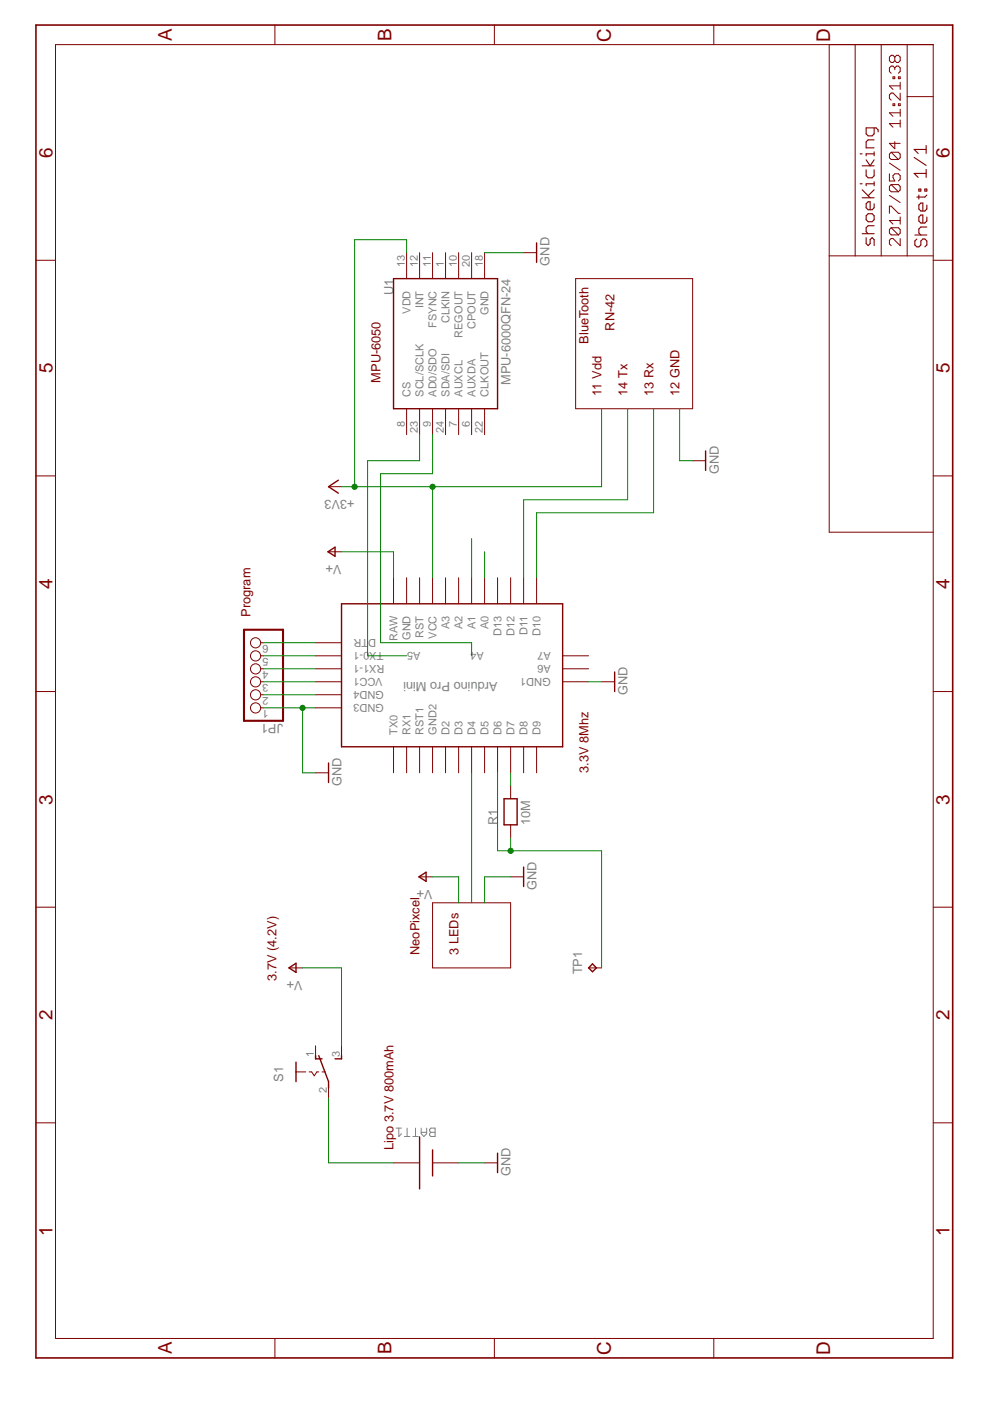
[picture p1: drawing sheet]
<?xml version="1.0" encoding="utf-8"?>
<!DOCTYPE eagle SYSTEM "eagle.dtd">
<!--
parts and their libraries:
SparkFun-Sensors: Licensing: Creative Commons ShareAlike 4.0 International - https://creativecommons.org/licenses/by-sa/4.0
-->
<eagle version="6.5.0">
<drawing>
<settings>
<setting alwaysvectorfont="no"/>
<setting verticaltext="up"/>
</settings>
<grid distance="0.1" unitdist="inch" unit="inch" style="lines" multiple="1" display="no" altdistance="0.01" altunitdist="inch" altunit="inch"/>
<schematic xreflabel="%F%N/%S.%C%R" xrefpart="/%S.%C%R">
<libraries>
<library name="frames">
<symbols>
<symbol name="A4L-LOC">
<wire x1="256.54" y1="3.81" x2="256.54" y2="8.89" width="0.1016" layer="94"/>
<wire x1="256.54" y1="8.89" x2="256.54" y2="13.97" width="0.1016" layer="94"/>
<wire x1="256.54" y1="13.97" x2="256.54" y2="19.05" width="0.1016" layer="94"/>
<wire x1="256.54" y1="19.05" x2="256.54" y2="24.13" width="0.1016" layer="94"/>
<wire x1="161.29" y1="3.81" x2="161.29" y2="24.13" width="0.1016" layer="94"/>
<wire x1="161.29" y1="24.13" x2="215.265" y2="24.13" width="0.1016" layer="94"/>
<wire x1="215.265" y1="24.13" x2="256.54" y2="24.13" width="0.1016" layer="94"/>
<wire x1="246.38" y1="3.81" x2="246.38" y2="8.89" width="0.1016" layer="94"/>
<wire x1="246.38" y1="8.89" x2="256.54" y2="8.89" width="0.1016" layer="94"/>
<wire x1="246.38" y1="8.89" x2="215.265" y2="8.89" width="0.1016" layer="94"/>
<wire x1="215.265" y1="8.89" x2="215.265" y2="3.81" width="0.1016" layer="94"/>
<wire x1="215.265" y1="8.89" x2="215.265" y2="13.97" width="0.1016" layer="94"/>
<wire x1="215.265" y1="13.97" x2="256.54" y2="13.97" width="0.1016" layer="94"/>
<wire x1="215.265" y1="13.97" x2="215.265" y2="19.05" width="0.1016" layer="94"/>
<wire x1="215.265" y1="19.05" x2="256.54" y2="19.05" width="0.1016" layer="94"/>
<wire x1="215.265" y1="19.05" x2="215.265" y2="24.13" width="0.1016" layer="94"/>
<text x="217.17" y="15.24" size="2.54" layer="94" font="vector">&gt;DRAWING_NAME</text>
<text x="217.17" y="10.16" size="2.286" layer="94" font="vector">&gt;LAST_DATE_TIME</text>
<text x="230.505" y="5.08" size="2.54" layer="94" font="vector">&gt;SHEET</text>
<text x="216.916" y="4.953" size="2.54" layer="94" font="vector">Sheet:</text>
<frame x1="0" y1="0" x2="260.35" y2="179.07" columns="6" rows="4" layer="94"/>
</symbol>
</symbols>
<devicesets>
<deviceset name="A4L-LOC" prefix="FRAME" uservalue="yes">
<gates>
<gate name="G$1" symbol="A4L-LOC" x="0" y="0"/>
</gates>
<devices>
<device name="">
<technologies>
<technology name=""/>
</technologies>
</device>
</devices>
</deviceset>
</devicesets>
</library>
<library name="Arduino-clone">
<symbols>
<symbol name="ABK-PRO-MINI">
<pin name="GND3" x="-10.16" y="27.94" visible="pin" length="middle" rot="R270"/>
<pin name="GND4" x="-7.62" y="27.94" visible="pin" length="middle" rot="R270"/>
<pin name="VCC1" x="-5.08" y="27.94" visible="pin" length="middle" rot="R270"/>
<pin name="RX1-1" x="-2.54" y="27.94" visible="pin" length="middle" rot="R270"/>
<pin name="TX0-1" x="0" y="27.94" visible="pin" length="middle" rot="R270"/>
<pin name="DTR" x="2.54" y="27.94" visible="pin" length="middle" rot="R270"/>
<pin name="TX0" x="-22.86" y="12.7" visible="pin" length="middle"/>
<pin name="RX1" x="-22.86" y="10.16" visible="pin" length="middle"/>
<pin name="RST1" x="-22.86" y="7.62" visible="pin" length="middle"/>
<pin name="GND2" x="-22.86" y="5.08" visible="pin" length="middle"/>
<pin name="D2" x="-22.86" y="2.54" visible="pin" length="middle"/>
<pin name="D3" x="-22.86" y="0" visible="pin" length="middle"/>
<pin name="D4" x="-22.86" y="-2.54" visible="pin" length="middle"/>
<pin name="D5" x="-22.86" y="-5.08" visible="pin" length="middle"/>
<pin name="D6" x="-22.86" y="-7.62" visible="pin" length="middle"/>
<pin name="D7" x="-22.86" y="-10.16" visible="pin" length="middle"/>
<pin name="D8" x="-22.86" y="-12.7" visible="pin" length="middle"/>
<pin name="D9" x="-22.86" y="-15.24" visible="pin" length="middle"/>
<pin name="RAW" x="15.24" y="12.7" visible="pin" length="middle" rot="R180"/>
<pin name="GND" x="15.24" y="10.16" visible="pin" length="middle" rot="R180"/>
<pin name="RST" x="15.24" y="7.62" visible="pin" length="middle" rot="R180"/>
<pin name="VCC" x="15.24" y="5.08" visible="pin" length="middle" rot="R180"/>
<pin name="A3" x="15.24" y="2.54" visible="pin" length="middle" rot="R180"/>
<pin name="A2" x="15.24" y="0" visible="pin" length="middle" rot="R180"/>
<pin name="A1" x="15.24" y="-2.54" visible="pin" length="middle" rot="R180"/>
<pin name="A0" x="15.24" y="-5.08" visible="pin" length="middle" rot="R180"/>
<pin name="D13" x="15.24" y="-7.62" visible="pin" length="middle" rot="R180"/>
<pin name="D12" x="15.24" y="-10.16" visible="pin" length="middle" rot="R180"/>
<pin name="D11" x="15.24" y="-12.7" visible="pin" length="middle" rot="R180"/>
<pin name="D10" x="15.24" y="-15.24" visible="pin" length="middle" rot="R180"/>
<pin name="A7" x="0" y="-25.4" visible="pin" length="middle" rot="R90"/>
<pin name="A6" x="-2.54" y="-25.4" visible="pin" length="middle" rot="R90"/>
<pin name="GND1" x="-5.08" y="-25.4" visible="pin" length="middle" rot="R90"/>
<pin name="A5" x="0" y="5.08" visible="pin" length="point" rot="R90"/>
<pin name="A4" x="0" y="0" visible="pin" length="point" rot="R270"/>
<wire x1="-17.78" y1="22.86" x2="10.16" y2="22.86" width="0.254" layer="94"/>
<wire x1="10.16" y1="22.86" x2="10.16" y2="-20.32" width="0.254" layer="94"/>
<wire x1="10.16" y1="-20.32" x2="-17.78" y2="-20.32" width="0.254" layer="94"/>
<wire x1="-17.78" y1="-20.32" x2="-17.78" y2="22.86" width="0.254" layer="94"/>
<text x="-5.08" y="-7.62" size="1.778" layer="95" rot="R90">Arduino Pro Mini</text>
</symbol>
</symbols>
<devicesets>
<deviceset name="ABK-PRO-MINI">
<gates>
<gate name="G$1" symbol="ABK-PRO-MINI" x="0" y="2.54"/>
</gates>
<devices>
<device name="" package="ABK-PRO-MINI">
<connects>
<connect gate="G$1" pin="A0" pad="A0"/>
<connect gate="G$1" pin="A1" pad="A1"/>
<connect gate="G$1" pin="A2" pad="A2"/>
<connect gate="G$1" pin="A3" pad="A3"/>
<connect gate="G$1" pin="A4" pad="A4"/>
<connect gate="G$1" pin="A5" pad="A5"/>
<connect gate="G$1" pin="A6" pad="A6"/>
<connect gate="G$1" pin="A7" pad="A7"/>
<connect gate="G$1" pin="D10" pad="D10"/>
<connect gate="G$1" pin="D11" pad="D11"/>
<connect gate="G$1" pin="D12" pad="D12"/>
<connect gate="G$1" pin="D13" pad="D13"/>
<connect gate="G$1" pin="D2" pad="D2"/>
<connect gate="G$1" pin="D3" pad="D3"/>
<connect gate="G$1" pin="D4" pad="D4"/>
<connect gate="G$1" pin="D5" pad="D5"/>
<connect gate="G$1" pin="D6" pad="D6"/>
<connect gate="G$1" pin="D7" pad="D7"/>
<connect gate="G$1" pin="D8" pad="D8"/>
<connect gate="G$1" pin="D9" pad="D9"/>
<connect gate="G$1" pin="DTR" pad="DTR"/>
<connect gate="G$1" pin="GND" pad="GND"/>
<connect gate="G$1" pin="GND1" pad="GND4"/>
<connect gate="G$1" pin="GND2" pad="GND1"/>
<connect gate="G$1" pin="GND3" pad="GND2"/>
<connect gate="G$1" pin="GND4" pad="GND3"/>
<connect gate="G$1" pin="RAW" pad="RAW"/>
<connect gate="G$1" pin="RST" pad="RST"/>
<connect gate="G$1" pin="RST1" pad="RST1"/>
<connect gate="G$1" pin="RX1" pad="RX1"/>
<connect gate="G$1" pin="RX1-1" pad="RX1-1"/>
<connect gate="G$1" pin="TX0" pad="TX0"/>
<connect gate="G$1" pin="TX0-1" pad="TX0-1"/>
<connect gate="G$1" pin="VCC" pad="VCC"/>
<connect gate="G$1" pin="VCC1" pad="VCC1"/>
</connects>
<technologies>
<technology name=""/>
</technologies>
</device>
</devices>
</deviceset>
</devicesets>
</library>
<library name="SparkFun-Sensors">
<symbols>
<symbol name="MPU-6000">
<wire x1="-12.7" y1="10.16" x2="-12.7" y2="-10.16" width="0.254" layer="94"/>
<wire x1="-12.7" y1="-10.16" x2="12.7" y2="-10.16" width="0.254" layer="94"/>
<wire x1="12.7" y1="-10.16" x2="12.7" y2="10.16" width="0.254" layer="94"/>
<wire x1="12.7" y1="10.16" x2="-12.7" y2="10.16" width="0.254" layer="94"/>
<pin name="VDD" x="-17.78" y="7.62" length="middle"/>
<pin name="INT" x="-17.78" y="5.08" length="middle"/>
<pin name="FSYNC" x="-17.78" y="2.54" length="middle"/>
<pin name="CLKIN" x="-17.78" y="0" length="middle"/>
<pin name="REGOUT" x="-17.78" y="-2.54" length="middle"/>
<pin name="CPOUT" x="-17.78" y="-5.08" length="middle"/>
<pin name="GND" x="-17.78" y="-7.62" length="middle"/>
<pin name="AUXDA" x="17.78" y="-5.08" length="middle" rot="R180"/>
<pin name="AUXCL" x="17.78" y="-2.54" length="middle" rot="R180"/>
<pin name="CS" x="17.78" y="7.62" length="middle" rot="R180"/>
<pin name="SCL/SCLK" x="17.78" y="5.08" length="middle" rot="R180"/>
<pin name="CLKOUT" x="17.78" y="-7.62" length="middle" rot="R180"/>
<pin name="AD0/SDO" x="17.78" y="2.54" length="middle" rot="R180"/>
<text x="-12.7" y="10.16" size="1.778" layer="95">&gt;NAME</text>
<text x="-12.7" y="-12.7" size="1.778" layer="95">&gt;VALUE</text>
<pin name="SDA/SDI" x="17.78" y="0" length="middle" rot="R180"/>
</symbol>
</symbols>
<devicesets>
<deviceset name="MPU-6000" prefix="U">
<gates>
<gate name="G$1" symbol="MPU-6000" x="0" y="0"/>
</gates>
<devices>
<device name="QFN-24" package="QFN-24-TESTING">
<connects>
<connect gate="G$1" pin="AD0/SDO" pad="9"/>
<connect gate="G$1" pin="AUXCL" pad="7"/>
<connect gate="G$1" pin="AUXDA" pad="6"/>
<connect gate="G$1" pin="CLKIN" pad="1"/>
<connect gate="G$1" pin="CLKOUT" pad="22"/>
<connect gate="G$1" pin="CPOUT" pad="20"/>
<connect gate="G$1" pin="CS" pad="8"/>
<connect gate="G$1" pin="FSYNC" pad="11"/>
<connect gate="G$1" pin="GND" pad="18"/>
<connect gate="G$1" pin="INT" pad="12"/>
<connect gate="G$1" pin="REGOUT" pad="10"/>
<connect gate="G$1" pin="SCL/SCLK" pad="23"/>
<connect gate="G$1" pin="SDA/SDI" pad="24"/>
<connect gate="G$1" pin="VDD" pad="13"/>
</connects>
<technologies>
<technology name=""/>
</technologies>
</device>
</devices>
</deviceset>
</devicesets>
</library>
<library name="supply1">
<symbols>
<symbol name="GND">
<wire x1="-1.905" y1="0" x2="1.905" y2="0" width="0.254" layer="94"/>
<text x="-2.54" y="-2.54" size="1.778" layer="96">&gt;VALUE</text>
<pin name="GND" x="0" y="2.54" visible="off" length="short" direction="sup" rot="R270"/>
</symbol>
<symbol name="+3V3">
<wire x1="1.27" y1="-1.905" x2="0" y2="0" width="0.254" layer="94"/>
<wire x1="0" y1="0" x2="-1.27" y2="-1.905" width="0.254" layer="94"/>
<text x="-2.54" y="-5.08" size="1.778" layer="96" rot="R90">&gt;VALUE</text>
<pin name="+3V3" x="0" y="-2.54" visible="off" length="short" direction="sup" rot="R90"/>
</symbol>
<symbol name="V+">
<wire x1="0.889" y1="-1.27" x2="0" y2="0.127" width="0.254" layer="94"/>
<wire x1="0" y1="0.127" x2="-0.889" y2="-1.27" width="0.254" layer="94"/>
<wire x1="-0.889" y1="-1.27" x2="0.889" y2="-1.27" width="0.254" layer="94"/>
<text x="-2.54" y="-2.54" size="1.778" layer="96" rot="R90">&gt;VALUE</text>
<pin name="V+" x="0" y="-2.54" visible="off" length="short" direction="sup" rot="R90"/>
</symbol>
</symbols>
<devicesets>
<deviceset name="GND" prefix="GND">
<gates>
<gate name="1" symbol="GND" x="0" y="0"/>
</gates>
<devices>
<device name="">
<technologies>
<technology name=""/>
</technologies>
</device>
</devices>
</deviceset>
<deviceset name="+3V3" prefix="+3V3">
<gates>
<gate name="G$1" symbol="+3V3" x="0" y="0"/>
</gates>
<devices>
<device name="">
<technologies>
<technology name=""/>
</technologies>
</device>
</devices>
</deviceset>
<deviceset name="V+" prefix="P+">
<gates>
<gate name="1" symbol="V+" x="0" y="0"/>
</gates>
<devices>
<device name="">
<technologies>
<technology name=""/>
</technologies>
</device>
</devices>
</deviceset>
</devicesets>
</library>
<library name="discrete4">
<symbols>
<symbol name="RESEURO">
<wire x1="-2.54" y1="1.27" x2="-2.54" y2="-1.27" width="0.254" layer="94"/>
<wire x1="-2.54" y1="-1.27" x2="2.54" y2="-1.27" width="0.254" layer="94"/>
<wire x1="2.54" y1="-1.27" x2="2.54" y2="1.27" width="0.254" layer="94"/>
<wire x1="2.54" y1="1.27" x2="-2.54" y2="1.27" width="0.254" layer="94"/>
<text x="-2.54" y="2.54" size="1.778" layer="95">&gt;NAME</text>
<text x="-2.54" y="-3.81" size="1.778" layer="96">&gt;VALUE</text>
<pin name="1" x="-5.08" y="0" visible="off" length="short" direction="pas" swaplevel="1"/>
<pin name="2" x="5.08" y="0" visible="off" length="short" direction="pas" swaplevel="1" rot="R180"/>
</symbol>
</symbols>
<devicesets>
<deviceset name="RESEU-7,5" prefix="R" uservalue="yes">
<gates>
<gate name="1" symbol="RESEURO" x="0" y="0"/>
</gates>
<devices>
<device name="" package="R-7,5">
<connects>
<connect gate="1" pin="1" pad="1"/>
<connect gate="1" pin="2" pad="2"/>
</connects>
<technologies>
<technology name=""/>
</technologies>
</device>
</devices>
</deviceset>
</devicesets>
</library>
<library name="testpad">
<symbols>
<symbol name="TP">
<wire x1="-0.762" y1="-0.762" x2="0" y2="0" width="0.254" layer="94"/>
<wire x1="0" y1="0" x2="0.762" y2="-0.762" width="0.254" layer="94"/>
<wire x1="0.762" y1="-0.762" x2="0" y2="-1.524" width="0.254" layer="94"/>
<wire x1="0" y1="-1.524" x2="-0.762" y2="-0.762" width="0.254" layer="94"/>
<text x="-1.27" y="1.27" size="1.778" layer="95">&gt;NAME</text>
<text x="1.27" y="-1.27" size="1.778" layer="97">&gt;TP_SIGNAL_NAME</text>
<pin name="TP" x="0" y="-2.54" visible="off" length="short" direction="in" rot="R90"/>
</symbol>
</symbols>
<devicesets>
<deviceset name="TP" prefix="TP">
<gates>
<gate name="G$1" symbol="TP" x="0" y="0"/>
</gates>
<devices>
<device name="B1,27" package="B1,27">
<connects>
<connect gate="G$1" pin="TP" pad="TP"/>
</connects>
<technologies>
<technology name="">
<attribute name="TP_SIGNAL_NAME" value="" constant="no"/>
</technology>
</technologies>
</device>
<device name="B2,54" package="B2,54">
<connects>
<connect gate="G$1" pin="TP" pad="TP"/>
</connects>
<technologies>
<technology name="">
<attribute name="TP_SIGNAL_NAME" value="" constant="no"/>
</technology>
</technologies>
</device>
<device name="PAD1-13" package="P1-13">
<connects>
<connect gate="G$1" pin="TP" pad="TP"/>
</connects>
<technologies>
<technology name="">
<attribute name="TP_SIGNAL_NAME" value="" constant="no"/>
</technology>
</technologies>
</device>
<device name="PAD1-13Y" package="P1-13Y">
<connects>
<connect gate="G$1" pin="TP" pad="TP"/>
</connects>
<technologies>
<technology name="">
<attribute name="TP_SIGNAL_NAME" value="" constant="no"/>
</technology>
</technologies>
</device>
<device name="PAD1-17" package="P1-17">
<connects>
<connect gate="G$1" pin="TP" pad="TP"/>
</connects>
<technologies>
<technology name="">
<attribute name="TP_SIGNAL_NAME" value="" constant="no"/>
</technology>
</technologies>
</device>
<device name="PAD1-17Y" package="P1-17Y">
<connects>
<connect gate="G$1" pin="TP" pad="TP"/>
</connects>
<technologies>
<technology name="">
<attribute name="TP_SIGNAL_NAME" value="" constant="no"/>
</technology>
</technologies>
</device>
<device name="PAD1-20" package="P1-20">
<connects>
<connect gate="G$1" pin="TP" pad="TP"/>
</connects>
<technologies>
<technology name="">
<attribute name="TP_SIGNAL_NAME" value="" constant="no"/>
</technology>
</technologies>
</device>
<device name="PAD1-20Y" package="P1-20Y">
<connects>
<connect gate="G$1" pin="TP" pad="TP"/>
</connects>
<technologies>
<technology name="">
<attribute name="TP_SIGNAL_NAME" value="" constant="no"/>
</technology>
</technologies>
</device>
<device name="TP06R" package="TP06R">
<connects>
<connect gate="G$1" pin="TP" pad="TP"/>
</connects>
<technologies>
<technology name="">
<attribute name="TP_SIGNAL_NAME" value="" constant="no"/>
</technology>
</technologies>
</device>
<device name="TP06SQ" package="TP06SQ">
<connects>
<connect gate="G$1" pin="TP" pad="TP"/>
</connects>
<technologies>
<technology name="">
<attribute name="TP_SIGNAL_NAME" value="" constant="no"/>
</technology>
</technologies>
</device>
<device name="TP07R" package="TP07R">
<connects>
<connect gate="G$1" pin="TP" pad="TP"/>
</connects>
<technologies>
<technology name="">
<attribute name="TP_SIGNAL_NAME" value="" constant="no"/>
</technology>
</technologies>
</device>
<device name="TP07SQ" package="TP07SQ">
<connects>
<connect gate="G$1" pin="TP" pad="TP"/>
</connects>
<technologies>
<technology name="">
<attribute name="TP_SIGNAL_NAME" value="" constant="no"/>
</technology>
</technologies>
</device>
<device name="TP08R" package="TP08R">
<connects>
<connect gate="G$1" pin="TP" pad="TP"/>
</connects>
<technologies>
<technology name="">
<attribute name="TP_SIGNAL_NAME" value="" constant="no"/>
</technology>
</technologies>
</device>
<device name="TP08SQ" package="TP08SQ">
<connects>
<connect gate="G$1" pin="TP" pad="TP"/>
</connects>
<technologies>
<technology name="">
<attribute name="TP_SIGNAL_NAME" value="" constant="no"/>
</technology>
</technologies>
</device>
<device name="TP09R" package="TP09R">
<connects>
<connect gate="G$1" pin="TP" pad="TP"/>
</connects>
<technologies>
<technology name="">
<attribute name="TP_SIGNAL_NAME" value="" constant="no"/>
</technology>
</technologies>
</device>
<device name="TP09SQ" package="TP09SQ">
<connects>
<connect gate="G$1" pin="TP" pad="TP"/>
</connects>
<technologies>
<technology name="">
<attribute name="TP_SIGNAL_NAME" value="" constant="no"/>
</technology>
</technologies>
</device>
<device name="TP10R" package="TP10R">
<connects>
<connect gate="G$1" pin="TP" pad="TP"/>
</connects>
<technologies>
<technology name="">
<attribute name="TP_SIGNAL_NAME" value="" constant="no"/>
</technology>
</technologies>
</device>
<device name="TP10SQ" package="TP10SQ">
<connects>
<connect gate="G$1" pin="TP" pad="TP"/>
</connects>
<technologies>
<technology name="">
<attribute name="TP_SIGNAL_NAME" value="" constant="no"/>
</technology>
</technologies>
</device>
<device name="TP11R" package="TP11R">
<connects>
<connect gate="G$1" pin="TP" pad="TP"/>
</connects>
<technologies>
<technology name="">
<attribute name="TP_SIGNAL_NAME" value="" constant="no"/>
</technology>
</technologies>
</device>
<device name="TP11SQ" package="TP11SQ">
<connects>
<connect gate="G$1" pin="TP" pad="TP"/>
</connects>
<technologies>
<technology name="">
<attribute name="TP_SIGNAL_NAME" value="" constant="no"/>
</technology>
</technologies>
</device>
<device name="TP12SQ" package="TP12SQ">
<connects>
<connect gate="G$1" pin="TP" pad="TP"/>
</connects>
<technologies>
<technology name="">
<attribute name="TP_SIGNAL_NAME" value="" constant="no"/>
</technology>
</technologies>
</device>
<device name="TP12R" package="TP12R">
<connects>
<connect gate="G$1" pin="TP" pad="TP"/>
</connects>
<technologies>
<technology name="">
<attribute name="TP_SIGNAL_NAME" value="" constant="no"/>
</technology>
</technologies>
</device>
<device name="TP13R" package="TP13R">
<connects>
<connect gate="G$1" pin="TP" pad="TP"/>
</connects>
<technologies>
<technology name="">
<attribute name="TP_SIGNAL_NAME" value="" constant="no"/>
</technology>
</technologies>
</device>
<device name="TP14R" package="TP14R">
<connects>
<connect gate="G$1" pin="TP" pad="TP"/>
</connects>
<technologies>
<technology name="">
<attribute name="TP_SIGNAL_NAME" value="" constant="no"/>
</technology>
</technologies>
</device>
<device name="TP15R" package="TP15R">
<connects>
<connect gate="G$1" pin="TP" pad="TP"/>
</connects>
<technologies>
<technology name="">
<attribute name="TP_SIGNAL_NAME" value="" constant="no"/>
</technology>
</technologies>
</device>
<device name="TP16R" package="TP16R">
<connects>
<connect gate="G$1" pin="TP" pad="TP"/>
</connects>
<technologies>
<technology name="">
<attribute name="TP_SIGNAL_NAME" value="" constant="no"/>
</technology>
</technologies>
</device>
<device name="TP17R" package="TP17R">
<connects>
<connect gate="G$1" pin="TP" pad="TP"/>
</connects>
<technologies>
<technology name="">
<attribute name="TP_SIGNAL_NAME" value="" constant="no"/>
</technology>
</technologies>
</device>
<device name="TP18R" package="TP18R">
<connects>
<connect gate="G$1" pin="TP" pad="TP"/>
</connects>
<technologies>
<technology name="">
<attribute name="TP_SIGNAL_NAME" value="" constant="no"/>
</technology>
</technologies>
</device>
<device name="TP19R" package="TP19R">
<connects>
<connect gate="G$1" pin="TP" pad="TP"/>
</connects>
<technologies>
<technology name="">
<attribute name="TP_SIGNAL_NAME" value="" constant="no"/>
</technology>
</technologies>
</device>
<device name="TP20R" package="TP20R">
<connects>
<connect gate="G$1" pin="TP" pad="TP"/>
</connects>
<technologies>
<technology name="">
<attribute name="TP_SIGNAL_NAME" value="" constant="no"/>
</technology>
</technologies>
</device>
<device name="TP13SQ" package="TP13SQ">
<connects>
<connect gate="G$1" pin="TP" pad="TP"/>
</connects>
<technologies>
<technology name="">
<attribute name="TP_SIGNAL_NAME" value="" constant="no"/>
</technology>
</technologies>
</device>
<device name="TP14SQ" package="TP14SQ">
<connects>
<connect gate="G$1" pin="TP" pad="TP"/>
</connects>
<technologies>
<technology name="">
<attribute name="TP_SIGNAL_NAME" value="" constant="no"/>
</technology>
</technologies>
</device>
<device name="TP15SQ" package="TP15SQ">
<connects>
<connect gate="G$1" pin="TP" pad="TP"/>
</connects>
<technologies>
<technology name="">
<attribute name="TP_SIGNAL_NAME" value="" constant="no"/>
</technology>
</technologies>
</device>
<device name="TP16SQ" package="TP16SQ">
<connects>
<connect gate="G$1" pin="TP" pad="TP"/>
</connects>
<technologies>
<technology name="">
<attribute name="TP_SIGNAL_NAME" value="" constant="no"/>
</technology>
</technologies>
</device>
<device name="TP17SQ" package="TP17SQ">
<connects>
<connect gate="G$1" pin="TP" pad="TP"/>
</connects>
<technologies>
<technology name="">
<attribute name="TP_SIGNAL_NAME" value="" constant="no"/>
</technology>
</technologies>
</device>
<device name="TP18SQ" package="TP18SQ">
<connects>
<connect gate="G$1" pin="TP" pad="TP"/>
</connects>
<technologies>
<technology name="">
<attribute name="TP_SIGNAL_NAME" value="" constant="no"/>
</technology>
</technologies>
</device>
<device name="TP19SQ" package="TP19SQ">
<connects>
<connect gate="G$1" pin="TP" pad="TP"/>
</connects>
<technologies>
<technology name="">
<attribute name="TP_SIGNAL_NAME" value="" constant="no"/>
</technology>
</technologies>
</device>
<device name="TP20SQ" package="TP20SQ">
<connects>
<connect gate="G$1" pin="TP" pad="TP"/>
</connects>
<technologies>
<technology name="">
<attribute name="TP_SIGNAL_NAME" value="" constant="no"/>
</technology>
</technologies>
</device>
</devices>
</deviceset>
</devicesets>
</library>
<library name="switch">
<symbols>
<symbol name="SIS">
<wire x1="-3.81" y1="1.905" x2="-3.81" y2="0" width="0.254" layer="94"/>
<wire x1="-3.81" y1="0" x2="-1.905" y2="0" width="0.1524" layer="94"/>
<wire x1="-3.81" y1="0" x2="-3.81" y2="-1.905" width="0.254" layer="94"/>
<wire x1="-1.27" y1="0" x2="-0.762" y2="0" width="0.1524" layer="94"/>
<wire x1="0.254" y1="0" x2="0.635" y2="0" width="0.1524" layer="94"/>
<wire x1="2.54" y1="-3.175" x2="2.54" y2="-1.905" width="0.254" layer="94"/>
<wire x1="2.54" y1="-1.905" x2="0.635" y2="3.175" width="0.254" layer="94"/>
<wire x1="3.81" y1="2.54" x2="5.08" y2="2.54" width="0.254" layer="94"/>
<wire x1="5.08" y1="2.54" x2="5.08" y2="3.175" width="0.254" layer="94"/>
<wire x1="0" y1="2.54" x2="1.27" y2="2.54" width="0.254" layer="94"/>
<wire x1="0" y1="2.54" x2="0" y2="3.175" width="0.254" layer="94"/>
<wire x1="1.27" y1="0" x2="1.905" y2="0" width="0.1524" layer="94"/>
<wire x1="-0.762" y1="0" x2="-0.254" y2="-0.762" width="0.1524" layer="94"/>
<wire x1="-0.254" y1="-0.762" x2="0.254" y2="0" width="0.1524" layer="94"/>
<text x="-6.35" y="-1.905" size="1.778" layer="95" rot="R90">&gt;NAME</text>
<text x="-3.81" y="3.175" size="1.778" layer="96" rot="R90">&gt;VALUE</text>
<pin name="P" x="2.54" y="-5.08" visible="pad" length="short" direction="pas" rot="R90"/>
<pin name="S" x="5.08" y="5.08" visible="pad" length="short" direction="pas" rot="R270"/>
<pin name="O" x="0" y="5.08" visible="pad" length="short" direction="pas" rot="R270"/>
</symbol>
</symbols>
<devicesets>
<deviceset name="M251" prefix="S" uservalue="yes">
<gates>
<gate name="1" symbol="SIS" x="0" y="0"/>
</gates>
<devices>
<device name="" package="M251">
<connects>
<connect gate="1" pin="O" pad="1"/>
<connect gate="1" pin="P" pad="2"/>
<connect gate="1" pin="S" pad="3"/>
</connects>
<technologies>
<technology name=""/>
</technologies>
</device>
</devices>
</deviceset>
</devicesets>
</library>
<library name="adafruit">
<symbols>
<symbol name="AAA">
<wire x1="-2.54" y1="5.08" x2="-2.54" y2="-5.08" width="0.254" layer="94"/>
<wire x1="0" y1="2.54" x2="0" y2="-2.54" width="0.254" layer="94"/>
<text x="-7.62" y="5.08" size="1.778" layer="95" font="vector">&gt;NAME</text>
<pin name="-" x="-7.62" y="0" visible="off" length="middle"/>
<pin name="+" x="5.08" y="0" visible="off" length="middle" rot="R180"/>
</symbol>
<symbol name="PINHD6">
<wire x1="-6.35" y1="-7.62" x2="1.27" y2="-7.62" width="0.4064" layer="94"/>
<wire x1="1.27" y1="-7.62" x2="1.27" y2="10.16" width="0.4064" layer="94"/>
<wire x1="1.27" y1="10.16" x2="-6.35" y2="10.16" width="0.4064" layer="94"/>
<wire x1="-6.35" y1="10.16" x2="-6.35" y2="-7.62" width="0.4064" layer="94"/>
<text x="-6.35" y="10.795" size="1.778" layer="95">&gt;NAME</text>
<text x="-6.35" y="-10.16" size="1.778" layer="96">&gt;VALUE</text>
<pin name="1" x="-2.54" y="7.62" visible="pad" length="short" direction="pas" function="dot"/>
<pin name="2" x="-2.54" y="5.08" visible="pad" length="short" direction="pas" function="dot"/>
<pin name="3" x="-2.54" y="2.54" visible="pad" length="short" direction="pas" function="dot"/>
<pin name="4" x="-2.54" y="0" visible="pad" length="short" direction="pas" function="dot"/>
<pin name="5" x="-2.54" y="-2.54" visible="pad" length="short" direction="pas" function="dot"/>
<pin name="6" x="-2.54" y="-5.08" visible="pad" length="short" direction="pas" function="dot"/>
</symbol>
</symbols>
<devicesets>
<deviceset name="AAA" prefix="BATT">
<gates>
<gate name="G$1" symbol="AAA" x="0" y="0"/>
</gates>
<devices>
<device name="" package="12BH412">
<connects>
<connect gate="G$1" pin="+" pad="+"/>
<connect gate="G$1" pin="-" pad="-"/>
</connects>
<technologies>
<technology name=""/>
</technologies>
</device>
</devices>
</deviceset>
<deviceset name="PINHD-1X6" prefix="JP" uservalue="yes">
<gates>
<gate name="A" symbol="PINHD6" x="0" y="-2.54"/>
</gates>
<devices>
<device name="" package="1X06">
<connects>
<connect gate="A" pin="1" pad="1"/>
<connect gate="A" pin="2" pad="2"/>
<connect gate="A" pin="3" pad="3"/>
<connect gate="A" pin="4" pad="4"/>
<connect gate="A" pin="5" pad="5"/>
<connect gate="A" pin="6" pad="6"/>
</connects>
<technologies>
<technology name=""/>
</technologies>
</device>
<device name="CLEAN" package="1X06-CLEAN">
<connects>
<connect gate="A" pin="1" pad="1"/>
<connect gate="A" pin="2" pad="2"/>
<connect gate="A" pin="3" pad="3"/>
<connect gate="A" pin="4" pad="4"/>
<connect gate="A" pin="5" pad="5"/>
<connect gate="A" pin="6" pad="6"/>
</connects>
<technologies>
<technology name=""/>
</technologies>
</device>
<device name="CB" package="1X06-CLEANBIG">
<connects>
<connect gate="A" pin="1" pad="1"/>
<connect gate="A" pin="2" pad="2"/>
<connect gate="A" pin="3" pad="3"/>
<connect gate="A" pin="4" pad="4"/>
<connect gate="A" pin="5" pad="5"/>
<connect gate="A" pin="6" pad="6"/>
</connects>
<technologies>
<technology name=""/>
</technologies>
</device>
<device name="B" package="1X06-BIG">
<connects>
<connect gate="A" pin="1" pad="1"/>
<connect gate="A" pin="2" pad="2"/>
<connect gate="A" pin="3" pad="3"/>
<connect gate="A" pin="4" pad="4"/>
<connect gate="A" pin="5" pad="5"/>
<connect gate="A" pin="6" pad="6"/>
</connects>
<technologies>
<technology name=""/>
</technologies>
</device>
<device name="LOCK" package="1X06-BIGLOCK">
<connects>
<connect gate="A" pin="1" pad="1"/>
<connect gate="A" pin="2" pad="2"/>
<connect gate="A" pin="3" pad="3"/>
<connect gate="A" pin="4" pad="4"/>
<connect gate="A" pin="5" pad="5"/>
<connect gate="A" pin="6" pad="6"/>
</connects>
<technologies>
<technology name=""/>
</technologies>
</device>
<device name="-3.5MM" package="1X06-3.5MM">
<connects>
<connect gate="A" pin="1" pad="1"/>
<connect gate="A" pin="2" pad="2"/>
<connect gate="A" pin="3" pad="3"/>
<connect gate="A" pin="4" pad="4"/>
<connect gate="A" pin="5" pad="5"/>
<connect gate="A" pin="6" pad="6"/>
</connects>
<technologies>
<technology name=""/>
</technologies>
</device>
</devices>
</deviceset>
</devicesets>
</library>
</libraries>
<attributes>
</attributes>
<variantdefs>
</variantdefs>
<classes>
<class number="0" name="default" width="0" drill="0">
</class>
</classes>
<parts>
<part name="FRAME1" library="frames" deviceset="A4L-LOC" device=""/>
<part name="U$1" library="Arduino-clone" deviceset="ABK-PRO-MINI" device=""/>
<part name="U1" library="SparkFun-Sensors" deviceset="MPU-6000" device="QFN-24"/>
<part name="GND1" library="supply1" deviceset="GND" device=""/>
<part name="GND2" library="supply1" deviceset="GND" device=""/>
<part name="GND3" library="supply1" deviceset="GND" device=""/>
<part name="+3V1" library="supply1" deviceset="+3V3" device=""/>
<part name="P+1" library="supply1" deviceset="V+" device=""/>
<part name="GND4" library="supply1" deviceset="GND" device=""/>
<part name="P+2" library="supply1" deviceset="V+" device=""/>
<part name="GND5" library="supply1" deviceset="GND" device=""/>
<part name="R1" library="discrete4" deviceset="RESEU-7,5" device="" value="10M"/>
<part name="TP1" library="testpad" deviceset="TP" device="B1,27"/>
<part name="S1" library="switch" deviceset="M251" device=""/>
<part name="BATT1" library="adafruit" deviceset="AAA" device=""/>
<part name="GND6" library="supply1" deviceset="GND" device=""/>
<part name="P+3" library="supply1" deviceset="V+" device=""/>
<part name="JP1" library="adafruit" deviceset="PINHD-1X6" device=""/>
</parts>
<sheets>
<sheet>
<plain>
<wire x1="185.42" y1="73.66" x2="210.82" y2="73.66" width="0.1524" layer="94"/>
<wire x1="210.82" y1="73.66" x2="210.82" y2="50.8" width="0.1524" layer="94"/>
<wire x1="210.82" y1="50.8" x2="185.42" y2="50.8" width="0.1524" layer="94"/>
<wire x1="185.42" y1="50.8" x2="185.42" y2="73.66" width="0.1524" layer="94"/>
<text x="198.12" y="71.12" size="1.778" layer="94">BlueTooth</text>
<text x="187.96" y="58.42" size="1.778" layer="94">13 Rx</text>
<text x="187.96" y="63.5" size="1.778" layer="94">14 Tx</text>
<text x="187.96" y="68.58" size="1.778" layer="94">11 Vdd</text>
<text x="187.96" y="53.34" size="1.778" layer="94">12 GND</text>
<text x="200.66" y="66.04" size="1.778" layer="94">RN-42</text>
<text x="190.5" y="111.76" size="1.778" layer="94">MPU-6050</text>
<wire x1="76.2" y1="101.6" x2="88.9" y2="101.6" width="0.1524" layer="94"/>
<wire x1="88.9" y1="101.6" x2="88.9" y2="86.36" width="0.1524" layer="94"/>
<wire x1="88.9" y1="86.36" x2="76.2" y2="86.36" width="0.1524" layer="94"/>
<wire x1="76.2" y1="86.36" x2="76.2" y2="101.6" width="0.1524" layer="94"/>
<text x="78.74" y="104.14" size="1.778" layer="94">NeoPixcel</text>
<text x="40.64" y="109.22" size="1.778" layer="94">Lipo 3.7V 800mAh</text>
<text x="73.66" y="132.08" size="1.778" layer="94">3.7V (4.2V)</text>
<text x="114.3" y="71.12" size="1.778" layer="94">3.3V 8Mhz</text>
<text x="144.78" y="137.16" size="1.778" layer="94">Program</text>
<text x="78.74" y="96.52" size="1.778" layer="94">3 LEDs</text>
</plain>
<instances>
<instance part="FRAME1" gate="G$1" x="0" y="0"/>
<instance part="U$1" gate="G$1" x="137.16" y="96.52"/>
<instance part="U1" gate="G$1" x="198.12" y="99.06" rot="MR0"/>
<instance part="GND1" gate="1" x="215.9" y="81.28"/>
<instance part="GND2" gate="1" x="132.08" y="66.04"/>
<instance part="GND3" gate="1" x="114.3" y="121.92"/>
<instance part="+3V1" gate="G$1" x="170.18" y="121.92"/>
<instance part="P+1" gate="1" x="157.48" y="121.92"/>
<instance part="GND4" gate="1" x="175.26" y="48.26"/>
<instance part="P+2" gate="1" x="93.98" y="104.14"/>
<instance part="GND5" gate="1" x="93.98" y="83.82"/>
<instance part="R1" gate="1" x="106.68" y="86.36"/>
<instance part="TP1" gate="G$1" x="76.2" y="71.12"/>
<instance part="S1" gate="1" x="55.88" y="124.46" rot="R270"/>
<instance part="BATT1" gate="G$1" x="38.1" y="101.6" rot="R270"/>
<instance part="GND6" gate="1" x="38.1" y="88.9"/>
<instance part="P+3" gate="1" x="76.2" y="129.54"/>
<instance part="JP1" gate="A" x="134.62" y="137.16" rot="R90"/>
</instances>
<busses>
</busses>
<nets>
<net name="N$1" class="0">
<segment>
<wire x1="137.16" y1="106.68" x2="137.16" y2="114.3" width="0.1524" layer="91"/>
<wire x1="137.16" y1="114.3" x2="175.26" y2="114.3" width="0.1524" layer="91"/>
<wire x1="175.26" y1="114.3" x2="175.26" y2="104.14" width="0.1524" layer="91"/>
<pinref part="U1" gate="G$1" pin="SCL/SCLK"/>
<wire x1="175.26" y1="104.14" x2="180.34" y2="104.14" width="0.1524" layer="91"/>
</segment>
</net>
<net name="N$2" class="0">
<segment>
<wire x1="137.16" y1="93.98" x2="139.7" y2="93.98" width="0.1524" layer="91"/>
<wire x1="139.7" y1="93.98" x2="139.7" y2="111.76" width="0.1524" layer="91"/>
<wire x1="139.7" y1="111.76" x2="172.72" y2="111.76" width="0.1524" layer="91"/>
<wire x1="172.72" y1="111.76" x2="172.72" y2="101.6" width="0.1524" layer="91"/>
<pinref part="U1" gate="G$1" pin="AD0/SDO"/>
<wire x1="172.72" y1="101.6" x2="180.34" y2="101.6" width="0.1524" layer="91"/>
</segment>
</net>
<net name="V+" class="0">
<segment>
<pinref part="P+1" gate="1" pin="V+"/>
<wire x1="157.48" y1="119.38" x2="157.48" y2="109.22" width="0.1524" layer="91"/>
<pinref part="U$1" gate="G$1" pin="RAW"/>
<wire x1="157.48" y1="109.22" x2="152.4" y2="109.22" width="0.1524" layer="91"/>
</segment>
<segment>
<pinref part="P+2" gate="1" pin="V+"/>
<wire x1="93.98" y1="101.6" x2="93.98" y2="96.52" width="0.1524" layer="91"/>
<wire x1="93.98" y1="96.52" x2="88.9" y2="96.52" width="0.1524" layer="91"/>
</segment>
<segment>
<pinref part="S1" gate="1" pin="S"/>
<wire x1="60.96" y1="119.38" x2="76.2" y2="119.38" width="0.1524" layer="91"/>
<wire x1="76.2" y1="119.38" x2="76.2" y2="127" width="0.1524" layer="91"/>
<pinref part="P+3" gate="1" pin="V+"/>
</segment>
</net>
<net name="GND" class="0">
<segment>
<pinref part="GND2" gate="1" pin="GND"/>
<pinref part="U$1" gate="G$1" pin="GND1"/>
<wire x1="132.08" y1="68.58" x2="132.08" y2="71.12" width="0.1524" layer="91"/>
</segment>
<segment>
<pinref part="U1" gate="G$1" pin="GND"/>
<pinref part="GND1" gate="1" pin="GND"/>
<wire x1="215.9" y1="91.44" x2="215.9" y2="83.82" width="0.1524" layer="91"/>
</segment>
<segment>
<pinref part="GND3" gate="1" pin="GND"/>
<wire x1="114.3" y1="124.46" x2="114.3" y2="127" width="0.1524" layer="91"/>
<pinref part="U$1" gate="G$1" pin="GND3"/>
<wire x1="114.3" y1="127" x2="127" y2="127" width="0.1524" layer="91"/>
<wire x1="127" y1="127" x2="127" y2="124.46" width="0.1524" layer="91"/>
<pinref part="JP1" gate="A" pin="1"/>
<wire x1="127" y1="134.62" x2="127" y2="127" width="0.1524" layer="91"/>
<junction x="127" y="127"/>
</segment>
<segment>
<pinref part="GND4" gate="1" pin="GND"/>
<wire x1="185.42" y1="53.34" x2="175.26" y2="53.34" width="0.1524" layer="91"/>
<wire x1="175.26" y1="53.34" x2="175.26" y2="50.8" width="0.1524" layer="91"/>
</segment>
<segment>
<pinref part="GND5" gate="1" pin="GND"/>
<wire x1="93.98" y1="86.36" x2="93.98" y2="91.44" width="0.1524" layer="91"/>
<wire x1="93.98" y1="91.44" x2="88.9" y2="91.44" width="0.1524" layer="91"/>
</segment>
<segment>
<pinref part="BATT1" gate="G$1" pin="+"/>
<pinref part="GND6" gate="1" pin="GND"/>
<wire x1="38.1" y1="96.52" x2="38.1" y2="91.44" width="0.1524" layer="91"/>
</segment>
</net>
<net name="N$4" class="0">
<segment>
<wire x1="185.42" y1="63.5" x2="167.64" y2="63.5" width="0.1524" layer="91"/>
<wire x1="167.64" y1="63.5" x2="167.64" y2="83.82" width="0.1524" layer="91"/>
<pinref part="U$1" gate="G$1" pin="D11"/>
<wire x1="167.64" y1="83.82" x2="152.4" y2="83.82" width="0.1524" layer="91"/>
</segment>
</net>
<net name="N$5" class="0">
<segment>
<pinref part="U$1" gate="G$1" pin="D10"/>
<wire x1="152.4" y1="81.28" x2="165.1" y2="81.28" width="0.1524" layer="91"/>
<wire x1="165.1" y1="81.28" x2="165.1" y2="58.42" width="0.1524" layer="91"/>
<wire x1="165.1" y1="58.42" x2="185.42" y2="58.42" width="0.1524" layer="91"/>
</segment>
</net>
<net name="+3V3" class="0">
<segment>
<pinref part="U$1" gate="G$1" pin="VCC"/>
<wire x1="152.4" y1="101.6" x2="170.18" y2="101.6" width="0.1524" layer="91"/>
<wire x1="170.18" y1="101.6" x2="170.18" y2="116.84" width="0.1524" layer="91"/>
<wire x1="170.18" y1="116.84" x2="218.44" y2="116.84" width="0.1524" layer="91"/>
<wire x1="218.44" y1="116.84" x2="218.44" y2="106.68" width="0.1524" layer="91"/>
<pinref part="U1" gate="G$1" pin="VDD"/>
<wire x1="218.44" y1="106.68" x2="215.9" y2="106.68" width="0.1524" layer="91"/>
<wire x1="170.18" y1="101.6" x2="170.18" y2="68.58" width="0.1524" layer="91"/>
<junction x="170.18" y="101.6"/>
<wire x1="170.18" y1="68.58" x2="185.42" y2="68.58" width="0.1524" layer="91"/>
<pinref part="+3V1" gate="G$1" pin="+3V3"/>
<wire x1="170.18" y1="116.84" x2="170.18" y2="119.38" width="0.1524" layer="91"/>
<junction x="170.18" y="116.84"/>
</segment>
</net>
<net name="N$13" class="0">
<segment>
<pinref part="U$1" gate="G$1" pin="A0"/>
<wire x1="152.4" y1="91.44" x2="157.48" y2="91.44" width="0.1524" layer="91"/>
</segment>
</net>
<net name="N$14" class="0">
<segment>
<pinref part="U$1" gate="G$1" pin="A1"/>
<wire x1="152.4" y1="93.98" x2="160.02" y2="93.98" width="0.1524" layer="91"/>
</segment>
</net>
<net name="N$3" class="0">
<segment>
<pinref part="U$1" gate="G$1" pin="D4"/>
<wire x1="114.3" y1="93.98" x2="88.9" y2="93.98" width="0.1524" layer="91"/>
</segment>
</net>
<net name="N$6" class="0">
<segment>
<pinref part="U$1" gate="G$1" pin="D6"/>
<wire x1="114.3" y1="88.9" x2="99.06" y2="88.9" width="0.1524" layer="91"/>
<wire x1="99.06" y1="88.9" x2="99.06" y2="86.36" width="0.1524" layer="91"/>
<pinref part="R1" gate="1" pin="1"/>
<wire x1="99.06" y1="86.36" x2="101.6" y2="86.36" width="0.1524" layer="91"/>
<wire x1="99.06" y1="86.36" x2="99.06" y2="68.58" width="0.1524" layer="91"/>
<junction x="99.06" y="86.36"/>
<wire x1="99.06" y1="68.58" x2="76.2" y2="68.58" width="0.1524" layer="91"/>
<pinref part="TP1" gate="G$1" pin="TP"/>
</segment>
</net>
<net name="N$7" class="0">
<segment>
<pinref part="R1" gate="1" pin="2"/>
<pinref part="U$1" gate="G$1" pin="D7"/>
<wire x1="111.76" y1="86.36" x2="114.3" y2="86.36" width="0.1524" layer="91"/>
</segment>
</net>
<net name="N$8" class="0">
<segment>
<pinref part="BATT1" gate="G$1" pin="-"/>
<wire x1="38.1" y1="109.22" x2="38.1" y2="121.92" width="0.1524" layer="91"/>
<pinref part="S1" gate="1" pin="P"/>
<wire x1="38.1" y1="121.92" x2="50.8" y2="121.92" width="0.1524" layer="91"/>
</segment>
</net>
<net name="N$10" class="0">
<segment>
<pinref part="JP1" gate="A" pin="2"/>
<pinref part="U$1" gate="G$1" pin="GND4"/>
<wire x1="129.54" y1="134.62" x2="129.54" y2="124.46" width="0.1524" layer="91"/>
</segment>
</net>
<net name="N$11" class="0">
<segment>
<pinref part="JP1" gate="A" pin="3"/>
<pinref part="U$1" gate="G$1" pin="VCC1"/>
<wire x1="132.08" y1="134.62" x2="132.08" y2="124.46" width="0.1524" layer="91"/>
</segment>
</net>
<net name="N$12" class="0">
<segment>
<pinref part="JP1" gate="A" pin="4"/>
<pinref part="U$1" gate="G$1" pin="RX1-1"/>
<wire x1="134.62" y1="134.62" x2="134.62" y2="124.46" width="0.1524" layer="91"/>
</segment>
</net>
<net name="N$15" class="0">
<segment>
<pinref part="JP1" gate="A" pin="5"/>
<pinref part="U$1" gate="G$1" pin="TX0-1"/>
<wire x1="137.16" y1="134.62" x2="137.16" y2="124.46" width="0.1524" layer="91"/>
</segment>
</net>
<net name="N$16" class="0">
<segment>
<pinref part="JP1" gate="A" pin="6"/>
<pinref part="U$1" gate="G$1" pin="DTR"/>
<wire x1="139.7" y1="134.62" x2="139.7" y2="124.46" width="0.1524" layer="91"/>
</segment>
</net>
</nets>
</sheet>
</sheets>
</schematic>
</drawing>
</eagle>
